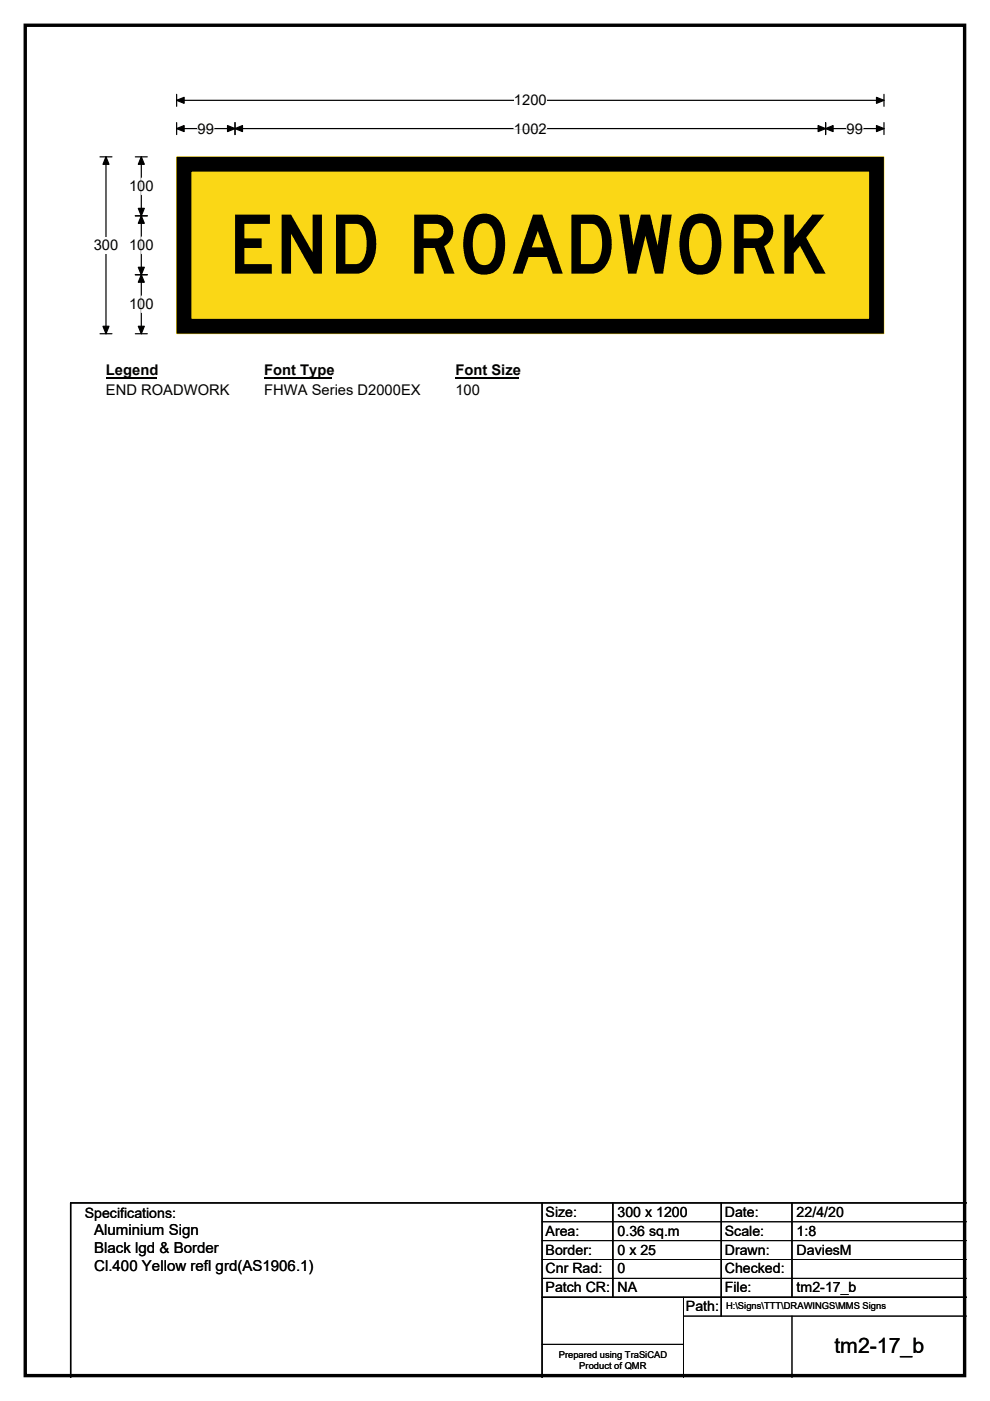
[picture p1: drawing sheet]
<svg xmlns="http://www.w3.org/2000/svg" width="210mm" height="297mm" viewBox="0 0 210 297" stroke-linecap="round" stroke-linejoin="round" font-family="sans-serif">
<path d="M5.4 5.4h199.2v286.3h-199.2z" fill="none" stroke="#000" stroke-width=".72"/>
<path d="M37.5 21.3h150M37.5 20v2.5M187.5 20v2.5" fill="none" stroke="#000" stroke-width=".25"/>
<path d="M37.5 21.3l1.6-.7v1.3zM185.9 20.6l1.6 .7-1.6 .6z" fill="#000" stroke="#000" stroke-width=".25"/>
<path d="M109 19.5h7v3.5h-7z" fill="#fff"/>
<path d="M21.2 33.3h2.5M22.5 33.3v37.5M37.5 27.3h150M37.5 26v2.5M49.8 26v2.5M175.1 26v2.5M187.5 26v2.5M21.2 70.8h2.5" fill="none" stroke="#000" stroke-width=".25"/>
<path d="M22.5 33.3l.6 1.5h-1.3zM37.5 27.3l1.6-.7v1.3zM49.8 27.3l1.6-.7v1.3zM48.3 26.6l1.5 .7-1.5 .6zM173.5 26.6l1.6 .7-1.6 .6zM175.1 27.3l1.6-.7v1.3zM185.9 26.6l1.6 .7-1.6 .6zM21.8 69.2h1.3l-.6 1.6z" fill="#000" stroke="#000" stroke-width=".25"/>
<path d="M41.9 27.3h3.5M109 27.3h7M179.6 27.3h3.4" fill="none" stroke="#fff" stroke-width=".25"/>
<path d="M19.9 50.3h5.2v3.5h-5.2z" fill="#fff"/>
<path d="M28.7 33.3h2.5M30 33.3v37.5M28.7 45.8h2.5M28.7 58.3h2.5M28.7 70.8h2.5" fill="none" stroke="#000" stroke-width=".25"/>
<path d="M30 33.3l.6 1.5h-1.3zM30 45.8l.6 1.5h-1.3zM29.3 56.7h1.3l-.6 1.6zM29.3 44.2h1.3l-.6 1.6zM30 58.3l.6 1.5h-1.3zM29.3 69.2h1.3l-.6 1.6z" fill="#000" stroke="#000" stroke-width=".25"/>
<path d="M30 37.8v3.5M30 50.2v3.6M30 62.8v3.5" fill="none" stroke="#fff" stroke-width=".25"/>
<path d="M22.5 76.8h10.7v3.4h-10.7z" fill="#fff"/>
<path d="M22.5 80h10.7" fill="none" stroke="#000" stroke-width=".32"/>
<path d="M56 76.8h14.5v3.4h-14.5z" fill="#fff"/>
<path d="M56 80h14.5" fill="none" stroke="#000" stroke-width=".32"/>
<path d="M96.6 76.8h13.5v3.4h-13.5z" fill="#fff"/>
<path d="M96.6 80h13.5" fill="none" stroke="#000" stroke-width=".32"/>
<g fill="#fff">
<path d="M22.5 80.9h26.1v3.5h-26.1z"/>
<path d="M56 80.9h33.1v3.5h-33.1z"/>
<path d="M96.6 80.9h5.2v3.5h-5.2z"/>
</g>
<path d="M37.5 33.3h150v37.4h-150z" fill="#fad716"/>
<path d="M37.5 33.3h150v37.4h-150z" fill="none" stroke="#fad716" stroke-width=".21"/>
<path d="M39 34.8h146.9v34.4h-146.9z" fill="none" stroke="#000" stroke-width="3.1"/>
<path d="M115 255v37M130 255v20M153 255v24M168 255v20M205 255h-190v37M115 275h90" fill="none" stroke="#000" stroke-width=".3"/>
<path d="M115 259h90M115 263h90M115 267h90M115 271h90M145 279h60M145 275v17M168 279v13M115 285h30" fill="none" stroke="#000" stroke-width=".21"/>
<text font-size="17.4" x="48.4" y="58">END ROADWORK</text>
<text font-size="4.5" x="177" y="286.9">tm2-17_b</text>
<g font-size="3.2">
<text x="20" y="261.9">Aluminium Sign</text>
<text x="20" y="265.7">Black lgd &amp; Border</text>
<text x="20" y="269.6">Cl.400 Yellow refl grd(AS1906.1)</text>
</g>
<g font-size="3.1">
<text x="109" y="22.3">1200</text>
<text x="41.9" y="28.3">99</text>
<text x="109" y="28.3">1002</text>
<text x="179.6" y="28.3">99</text>
<text x="27.4" y="40.6">100</text>
<text x="19.9" y="53.1">300</text>
<text x="27.4" y="53">100</text>
<text x="27.4" y="65.6">100</text>
<text x="22.5" y="79.6">Legend</text>
<text x="22.5" y="83.7">END ROADWORK</text>
<text x="56" y="79.6">Font Type</text>
<text x="56" y="83.7">FHWA Series D2000EX</text>
<text x="96.6" y="79.6">Font Size</text>
<text x="96.6" y="83.7">100</text>
</g>
<g font-size="3">
<text x="115.7" y="258">Size:</text>
<text x="131" y="258">300 x 1200</text>
<text x="153.7" y="258">Date:</text>
<text x="169" y="258">22/4/20</text>
<text x="18" y="258.2">Specifications:</text>
<text x="115.7" y="262">Area:</text>
<text x="131" y="262">0.36 sq.m</text>
<text x="153.7" y="262">Scale:</text>
<text x="169" y="262">1:8</text>
<text x="115.7" y="266">Border:</text>
<text x="115.7" y="270">Cnr Rad:</text>
<text x="131" y="266">0 x 25</text>
<text x="131" y="270">0</text>
<text x="153.7" y="266">Drawn:</text>
<text x="153.7" y="270">Checked:</text>
<text x="169" y="266">DaviesM</text>
<text x="115.7" y="274">Patch CR:</text>
<text x="131" y="274">NA</text>
<text x="153.7" y="274">File:</text>
<text x="169" y="274">tm2-17_b</text>
<text x="145.5" y="278">Path:</text>
</g>
<g font-size="2">
<text x="154" y="277.6">H:\Signs\TTT\DRAWINGS\MMS Signs</text>
<text x="118.5" y="287.8">Prepared using TraSiCAD</text>
<text x="122.9" y="290.2">Product of QMR</text>
</g>
</svg>
